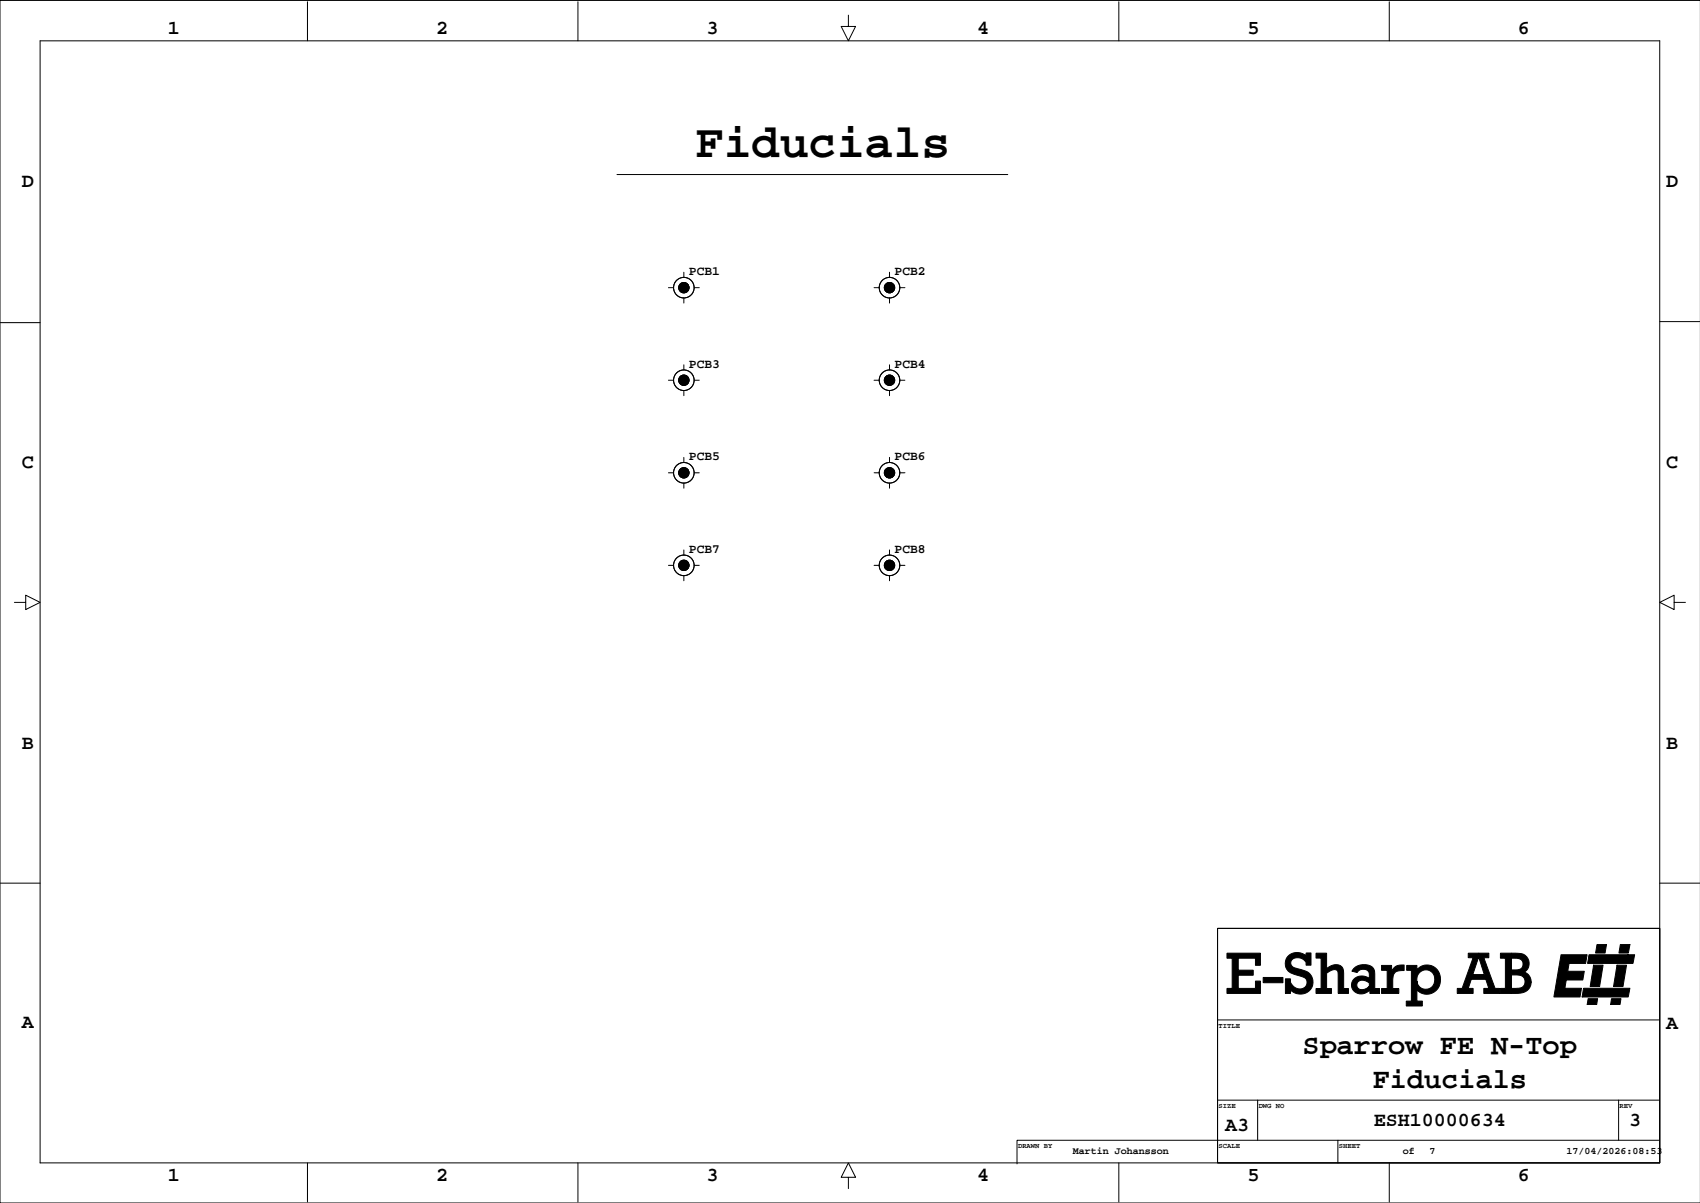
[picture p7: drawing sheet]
<svg xmlns="http://www.w3.org/2000/svg" width="420mm" height="297mm" viewBox="0 0 420 297" stroke-linecap="round" stroke-linejoin="round" font-family="sans-serif">
<g fill="none" stroke="#000" stroke-width=".25">
<path d="M9.9 10.1h400v277h-400zM75.9 .4v9.7M142.7 .4v9.7M209.5 3.7v2.8h1.8l-1.8 3.6-1.8-3.6h1.8M276.3 .4v9.7M343.1 .4v9.7M419.9 .1h-419.9v296.9h419.9M152.4 43.1h96.5M0 79.7h9.9M165.1 71h1.2M168.9 67.2v1.3M168.9 73.6v1.2"/>
<path d="M171.4 71h1.3M175.5 68h.1M215.9 71h1.2M219.7 67.2v1.3M219.7 73.6v1.2M222.2 71h1.3M226.3 68h.1M409.9 79.4h9.9M165.1 93.9h1.2M168.9 90.1v1.2M168.9 96.4v1.3M171.4 93.9h1.3"/>
<path d="M175.5 90.8h.1M215.9 93.9h1.2M219.7 90.1v1.2M219.7 96.4v1.3M222.2 93.9h1.3M226.3 90.8h.1M165.1 116.7h1.2M168.9 112.9v1.3M168.9 119.3v1.2M171.4 116.7h1.3M175.5 113.7h.1M215.9 116.7h1.2"/>
<path d="M219.7 112.9v1.3M219.7 119.3v1.2M222.2 116.7h1.3M226.3 113.7h.1M165.1 139.6h1.2M168.9 135.8v1.3M171.4 139.6h1.3M175.5 136.5h.1M215.9 139.6h1.2M219.7 135.8v1.3M222.2 139.6h1.3M226.3 136.5h.1"/>
<path d="M3.6 148.7h2.7v-1.7l3.6 1.7-3.6 1.8v-1.8M168.9 142.1v1.3M219.7 142.1v1.3M413.4 148.7v-1.7l-3.5 1.7 3.5 1.8v-1.8h2.8M0 218.1h9.9M409.9 218.1h9.9M300.7 229.2h109.2v57.9h-109.2zM300.7 251.8h108.9M300.7 271.6h108.9M310.6 271.6v9.9M399.7 271.6v9.9M75.9 287.1v9.7"/>
<path d="M142.7 287.1v9.7M209.5 290.7h1.8l-1.8-3.6-1.8 3.6h1.8v2.8M276.3 287.1v9.7M330.4 281.5v5.6M343.1 287.1v9.7M409.6 281.5h-158.5v5.9"/>
<circle cx="168.9" cy="71" r="1.27"/>
<circle cx="168.9" cy="71" r="2.54"/>
<circle cx="219.7" cy="71" r="1.27"/>
<circle cx="219.7" cy="71" r="2.54"/>
<circle cx="168.9" cy="93.9" r="2.54"/>
<circle cx="168.9" cy="93.9" r="1.27"/>
<circle cx="219.7" cy="93.9" r="1.27"/>
<circle cx="219.7" cy="93.9" r="2.54"/>
<circle cx="168.9" cy="116.7" r="1.27"/>
<circle cx="168.9" cy="116.7" r="2.54"/>
<circle cx="219.7" cy="116.7" r="1.27"/>
<circle cx="219.7" cy="116.7" r="2.54"/>
<circle cx="168.9" cy="139.6" r="1.27"/>
<circle cx="168.9" cy="139.6" r="2.54"/>
<circle cx="219.7" cy="139.6" r="1.27"/>
<circle cx="219.7" cy="139.6" r="2.54"/>
</g>
<g fill="#000" stroke="#000" stroke-width=".25">
<path d="M393.5 238.3h2.4l-.9 5.3h-2.3z" fill-rule="evenodd"/>
<path d="M394.4 233.2h2.3l-.3 2.1h-2.4z" fill-rule="evenodd"/>
<path d="M399.3 238.3h2.4l-.9 5.3h-2.3z" fill-rule="evenodd"/>
<path d="M392.4 235.7h11.3l-.4 2.2h-11.3z" fill-rule="evenodd"/>
<path d="M400.1 233.2h2.4l-.4 2.1h-2.3z" fill-rule="evenodd"/>
<path d="M303 235.4h8.3v3h-1.3v-1.8h-4.2v3h3.7v1.2h-3.7v3.3h4.2v-1.9h1.3v3.1h-8.3v-1.2h1.3v-7.5h-1.3z" fill-rule="evenodd"/>
<path d="M311.9 241.3h4.9v1.3h-4.9z" fill-rule="evenodd"/>
<path d="M318.1 236.1a3.4 3.4 0 0 1 4.4-.1v-.7h1.2v3h-1.2a1.77 1.77 0 0 0-1.6-1.8 1.49 1.49 0 0 0-1.5 .2 1.49 1.49 0 0 0-.6 1.4l.6 .7 1.5 .5a3.5 3.5 0 0 1 3.2 2.4 3.2 3.2 0 0 1-1.6 3.5 3.2 3.2 0 0 1-3.8-.7v.8h-1.3v-3.6h1.3a2.36 2.36 0 0 0 2.3 2.5 1.58 1.58 0 0 0 1.8-1.5 1.58 1.58 0 0 0-1.6-1.7l-.7-.1a3.4 3.4 0 0 1-3-2.3v-1.4z" fill-rule="evenodd"/>
<path d="M325 235.4h2.6v3.8a2.68 2.68 0 0 1 3.8-.5l.4 1.2v4.2h1.2v1.2h-2.5l-.1-4.8-.1-.8a1.39 1.39 0 0 0-2 .1l-.7 .5v3.8h1.2v1.2h-3.8v-1.2h1.2v-7.5h-1.2z" fill-rule="evenodd"/>
<path d="M334.5 239a3.3 3.3 0 0 1 4.7 .2l.3 1.1v3.8h1.2v1.2h-2.4l-.1-2.6a1.88 1.88 0 0 0-3.1 0 1.26 1.26 0 0 0 .5 1.5 1.26 1.26 0 0 0 1.5 0l1-.7v1.1a2.43 2.43 0 0 1-2.9 .7 2.43 2.43 0 0 1-1.3-2.8 2.82 2.82 0 0 1 4.3-.9l-.1-1.3-.3-.6a1.83 1.83 0 0 0-2.7 .4l-1.3-.3z" fill-rule="evenodd"/>
<path d="M341.2 238.4h2.4v1.5l.5-.8 .7-.6 1.9-.2v1.3a2.29 2.29 0 0 0-2.5 1l-.3 1.2v2.3h1.5v1.2h-4.2v-1.2h1.4v-4.5h-1.4z" fill-rule="evenodd"/>
<path d="M347.4 238.4h2.5v1.1a3.4 3.4 0 0 1 4.3-.7 3.4 3.4 0 0 1 1.4 4 3.4 3.4 0 0 1-5.7 1.6v-2a2.26 2.26 0 0 0 2.8 1.8 2.26 2.26 0 0 0 1.5-3 2.24 2.24 0 0 0-2.7-1.6 2.24 2.24 0 0 0-1.6 2.7v4.9h1.3v1.2h-3.9v-1.2h1.2v-7.6h-1.1z" fill-rule="evenodd"/>
<path d="M362.6 235.4h2.5v1.1l-1.4 4.1h2.8l-1.4-4.1v-1.1h2.6v1.1h-1.3l2.8 7.6h1.1v1.2h-3.9v-1.2h1.3l-.8-2.3h-3.6l-.7 2.3h1.2v1.2h-3.9v-1.2h1.2l2.7-7.6h-1.2z" fill-rule="evenodd"/>
<path d="M370.5 235.4h2.7v4.1h1a1.51 1.51 0 0 0 1.9-1.5 1.51 1.51 0 0 0-1.9-1.4h-.9v-1.2h.5a3.3 3.3 0 0 1 3.4 1.1 2.43 2.43 0 0 1-.8 3.5 2.75 2.75 0 0 1 1.6 3.3 2.75 2.75 0 0 1-3.1 2h-1.6v-1.2l.9-.1a1.81 1.81 0 0 0 2.4-1.5 1.79 1.79 0 0 0-2.3-1.8h-1.1v4.6h-2.7v-1.2h1.2v-7.5h-1.2z" fill-rule="evenodd"/>
<path d="M385.5 235.7h6.4l-.3 2.2h-4.1l-.4 1.9h4.1l-.3 2.2h-4.1l-.4 2h4.1l-.3 2.2h-6.5z" fill-rule="evenodd"/>
<path d="M391 244h11.5l-.4 2.2h-11.4z" fill-rule="evenodd"/>
<path d="M392.2 246.6h2.3l-.2 1.4h-2.3z" fill-rule="evenodd"/>
<path d="M398 246.6h2.3l-.2 1.4h-2.4z" fill-rule="evenodd"/>
<circle cx="168.9" cy="71" r="1.27"/>
<circle cx="219.7" cy="71" r="1.27"/>
<circle cx="168.9" cy="93.9" r="1.27"/>
<circle cx="219.7" cy="93.9" r="1.27"/>
<circle cx="168.9" cy="116.7" r="1.27"/>
<circle cx="219.7" cy="116.7" r="1.27"/>
<circle cx="168.9" cy="139.6" r="1.27"/>
<circle cx="219.7" cy="139.6" r="1.27"/>
</g>
<text font-size="11.6" x="171.7" y="38.7">Fiducials</text>
<g font-size="7.1">
<text x="321.7" y="260.2">Sparrow FE N-Top</text>
<text x="339" y="268.5">Fiducials</text>
</g>
<g font-size="4.9">
<text x="41.4" y="8.4">1</text>
<text x="107.7" y="8.4">2</text>
<text x="174.5" y="8.4">3</text>
<text x="241.3" y="8.4">4</text>
<text x="308.1" y="8.4">5</text>
<text x="374.9" y="8.4">6</text>
<text x="5.4" y="46.3">D</text>
<text x="411.4" y="46.3">D</text>
<text x="5.4" y="115.6">C</text>
<text x="411.4" y="115.6">C</text>
<text x="5.4" y="184.9">B</text>
<text x="411.4" y="184.9">B</text>
<text x="5.4" y="253.7">A</text>
<text x="411.4" y="254">A</text>
<text x="302.5" y="279.4">A3</text>
<text x="339.2" y="278.1">ESH10000634</text>
<text x="402.3" y="278.1">3</text>
<text x="41.4" y="291.6">1</text>
<text x="107.7" y="291.6">2</text>
<text x="174.5" y="291.6">3</text>
<text x="241.3" y="291.6">4</text>
<text x="308.1" y="291.6">5</text>
<text x="374.9" y="291.6">6</text>
</g>
<g font-size="3.2">
<text x="170.1" y="67.9">PCB1</text>
<text x="220.9" y="67.9">PCB2</text>
<text x="170.1" y="90.8">PCB3</text>
<text x="220.9" y="90.8">PCB4</text>
<text x="170.1" y="113.6">PCB5</text>
<text x="220.9" y="113.6">PCB6</text>
<text x="170.1" y="136.5">PCB7</text>
<text x="220.9" y="136.5">PCB8</text>
</g>
<g font-size="2.5">
<text x="264.9" y="285">Martin Johansson</text>
<text x="346.4" y="285">of</text>
<text x="353" y="285">7</text>
<text x="386.8" y="285">17/04/2026:08:53</text>
</g>
<g font-size="1.8">
<text x="300.9" y="253.8">TITLE</text>
<text x="300.9" y="273.6">SIZE</text>
<text x="310.8" y="273.6">DWG NO</text>
<text x="400" y="273.6">REV</text>
<text x="251.4" y="283.5">DRAWN BY</text>
<text x="300.9" y="283.5">SCALE</text>
<text x="330.6" y="283.5">SHEET</text>
</g>
</svg>
